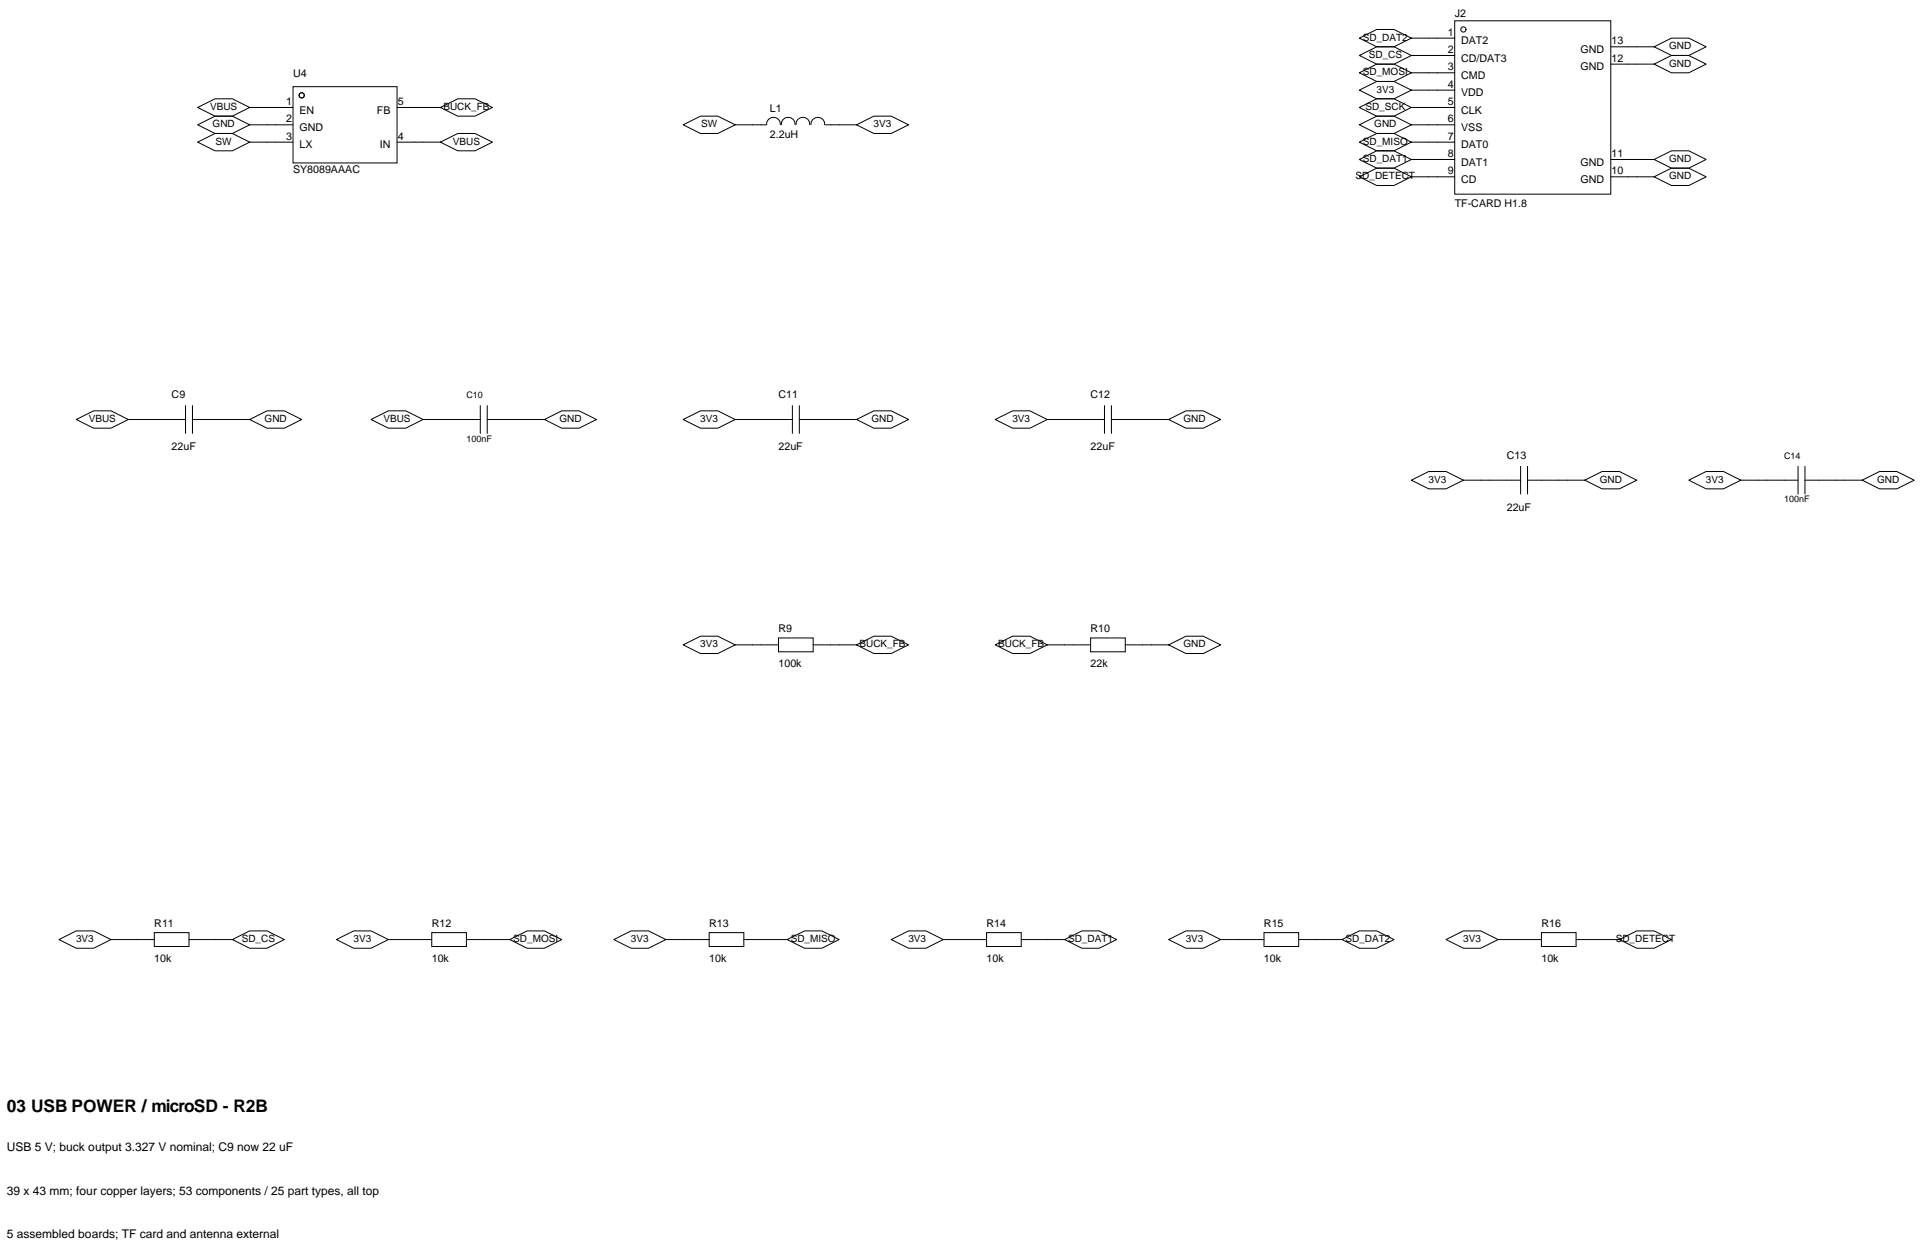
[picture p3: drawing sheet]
<svg xmlns="http://www.w3.org/2000/svg" width="282mm" height="183mm" viewBox="0 0 282 183" stroke-linecap="round" stroke-linejoin="round" font-family="sans-serif">
<g fill="none" stroke="#000" stroke-width=".15">
<path d="M29 15.7l2.5-1.2h2.5l2.6 1.2-2.6 1.3h-2.5zM29 18.3l2.5-1.3h2.5l2.6 1.3-2.6 1.3h-2.5zM36.6 15.7h6.3M36.6 18.3h6.3M42.9 12.7h15.3v11.2h-15.3zM58.2 15.7h6.3M64.5 15.7l2.6-1.2h2.5l2.5 1.2-2.5 1.3h-2.5zM100.1 18.3l2.5-1.3h2.6l2.5 1.3-2.5 1.3h-2.6zM107.7 18.3h4.6M112.3 18.3a1.01 1.01 0 0 1 1-1.1 1.01 1.01 0 0 1 1 1.1M114.5 18.3a1.01 1.01 0 0 1 1-1.1 1.01 1.01 0 0 1 1 1.1M116.6 18.3a1.01 1.01 0 0 1 1-1.1 1.01 1.01 0 0 1 1 1.1"/>
<path d="M118.8 18.3a1.01 1.01 0 0 1 1-1.1 1.01 1.01 0 0 1 1 1.1M120.9 18.3h4.6M125.5 18.3l2.5-1.3h2.6l2.5 1.3-2.5 1.3h-2.6zM199.1 18.3l2.6-1.3h2.5l2.6 1.3-2.6 1.3h-2.5zM199.1 15.7l2.6-1.2h2.5l2.6 1.2-2.6 1.3h-2.5zM199.1 13.2l2.6-1.3h2.5l2.6 1.3-2.6 1.3h-2.5zM199.1 10.7l2.6-1.3h2.5l2.6 1.3-2.6 1.2h-2.5zM199.1 8.1l2.6-1.2h2.5l2.6 1.2-2.6 1.3h-2.5zM199.1 5.6l2.6-1.3h2.5l2.6 1.3-2.6 1.3h-2.5zM206.8 15.7h6.3M206.8 18.3h6.3M206.8 13.2h6.3"/>
<path d="M206.8 10.7h6.3M206.8 8.1h6.3M206.8 5.6h6.3M213.1 3h22.9v25.4h-22.9zM236 6.9h6.3M236 9.4h6.3M242.3 6.9l2.6-1.3h2.5l2.5 1.3-2.5 1.2h-2.5zM242.3 9.4l2.6-1.3h2.5l2.5 1.3-2.5 1.3h-2.5zM29 20.8l2.5-1.2h2.5l2.6 1.2-2.6 1.3h-2.5zM36.6 20.8h6.3M58.2 20.8h6.3M64.5 20.8l2.6-1.2h2.5l2.5 1.2-2.5 1.3h-2.5z"/>
<path d="M199.1 25.9l2.6-1.3h2.5l2.6 1.3-2.6 1.3h-2.5zM199.1 23.4l2.6-1.3h2.5l2.6 1.3-2.6 1.2h-2.5zM199.1 20.8l2.6-1.2h2.5l2.6 1.2-2.6 1.3h-2.5zM206.8 20.8h6.3M206.8 23.4h6.3M206.8 25.9h6.3M236 23.4h6.3M236 25.9h6.3M242.3 23.4l2.6-1.3h2.5l2.5 1.3-2.5 1.2h-2.5zM242.3 25.9l2.6-1.3h2.5l2.5 1.3-2.5 1.3h-2.5zM27.2 59.4v4.1M28.2 59.4v4.1"/>
<path d="M70.4 59.4v4.1M71.4 59.4v4.1M116.1 59.4v4.1M117.1 59.4v4.1M161.8 59.4v4.1M162.8 59.4v4.1M11.2 61.5l2.5-1.3h2.6l2.5 1.3-2.5 1.2h-2.6zM18.8 61.5h8.4M28.2 61.5h8.4M36.6 61.5l2.5-1.3h2.6l2.5 1.3-2.5 1.2h-2.6zM54.4 61.5l2.5-1.3h2.5l2.6 1.3-2.6 1.2h-2.5zM62 61.5h8.4"/>
<path d="M71.4 61.5h8.4M79.8 61.5l2.5-1.3h2.5l2.6 1.3-2.6 1.2h-2.5zM100.1 61.5l2.5-1.3h2.6l2.5 1.3-2.5 1.2h-2.6zM107.7 61.5h8.4M117.1 61.5h8.4M125.5 61.5l2.5-1.3h2.6l2.5 1.3-2.5 1.2h-2.6zM145.8 61.5l2.5-1.3h2.6l2.5 1.3-2.5 1.2h-2.6zM153.4 61.5h8.4M162.8 61.5h8.4M171.2 61.5l2.5-1.3h2.6l2.5 1.3-2.5 1.2h-2.6zM206.8 70.4l2.5-1.3h2.5l2.6 1.3-2.6 1.2h-2.5zM214.4 70.4h8.4"/>
<path d="M222.8 68.3v4.1M223.8 70.4h8.4M223.8 68.3v4.1M232.2 70.4l2.5-1.3h2.5l2.6 1.3-2.6 1.2h-2.5zM247.4 70.4l2.5-1.3h2.6l2.5 1.3-2.5 1.2h-2.6zM255 70.4h8.4M263.4 68.3v4.1M264.4 70.4h8.4M264.4 68.3v4.1M272.8 70.4l2.5-1.3h2.6l2.5 1.3-2.5 1.2h-2.6zM100.1 94.5l2.5-1.3h2.6l2.5 1.3-2.5 1.3h-2.6zM107.7 94.5h6.3"/>
<path d="M114 93.5h5.1v2h-5.1zM119.1 94.5h6.4M125.5 94.5l2.5-1.3h2.6l2.5 1.3-2.5 1.3h-2.6zM145.8 94.5l2.5-1.3h2.6l2.5 1.3-2.5 1.3h-2.6zM153.4 94.5h6.4M159.8 93.5h5v2h-5zM164.8 94.5h6.4M171.2 94.5l2.5-1.3h2.6l2.5 1.3-2.5 1.3h-2.6zM8.6 137.7l2.6-1.3h2.5l2.6 1.3-2.6 1.2h-2.5zM16.3 137.7h6.3M22.6 136.7h5.1v2h-5.1zM27.7 137.7h6.3"/>
<path d="M34 137.7l2.6-1.3h2.5l2.6 1.3-2.6 1.2h-2.5zM49.3 137.7l2.5-1.3h2.6l2.5 1.3-2.5 1.2h-2.6zM56.9 137.7h6.3M63.2 136.7h5.1v2h-5.1zM68.3 137.7h6.4M74.7 137.7l2.5-1.3h2.6l2.5 1.3-2.5 1.2h-2.6zM89.9 137.7l2.6-1.3h2.5l2.5 1.3-2.5 1.2h-2.5zM97.5 137.7h6.4M103.9 136.7h5.1v2h-5.1zM109 137.7h6.3M115.3 137.7l2.6-1.3h2.5l2.5 1.3-2.5 1.2h-2.5zM130.6 137.7l2.5-1.3h2.5l2.6 1.3-2.6 1.2h-2.5z"/>
<path d="M138.2 137.7h6.3M144.5 136.7h5.1v2h-5.1zM149.6 137.7h6.4M156 137.7l2.5-1.3h2.5l2.6 1.3-2.6 1.2h-2.5zM171.2 137.7l2.5-1.3h2.6l2.5 1.3-2.5 1.2h-2.6zM178.8 137.7h6.4M185.2 136.7h5v2h-5zM190.2 137.7h6.4M196.6 137.7l2.5-1.3h2.6l2.5 1.3-2.5 1.2h-2.6zM211.8 137.7l2.6-1.3h2.5l2.6 1.3-2.6 1.2h-2.5zM219.5 137.7h6.3M225.8 136.7h5.1v2h-5.1z"/>
<path d="M230.9 137.7h6.3M237.2 137.7l2.6-1.3h2.5l2.6 1.3-2.6 1.2h-2.5z"/>
<circle cx="44.2" cy="14" r=".38"/>
<circle cx="214.4" cy="4.3" r=".38"/>
</g>
<text font-size="2.5" x="1" y="162.9">03 USB POWER / microSD - R2B</text>
<g font-size="1.8">
<text x="1" y="168.7">USB 5 V; buck output 3.327 V nominal; C9 now 22 uF</text>
<text x="1" y="175.1">39 x 43 mm; four copper layers; 53 components / 25 part types, all top</text>
<text x="1" y="181.4">5 assembled boards; TF card and antenna external</text>
</g>
<g font-size="1.6">
<text x="212.1" y="5.2">1</text>
<text x="213.1" y="2.5">J2</text>
<text x="42.9" y="11.4">U4</text>
<text x="212.1" y="10.3">3</text>
<text x="212.1" y="7.8">2</text>
<text x="214" y="11.6">CMD</text>
<text x="214" y="9">CD/DAT3</text>
<text x="214" y="6.5">DAT2</text>
<text x="231.6" y="7.8">GND</text>
<text x="231.6" y="10.3">GND</text>
<text x="236.1" y="6.5">13</text>
<text x="236.1" y="9">12</text>
<text x="41.9" y="15.4">1</text>
<text x="41.9" y="17.9">2</text>
<text x="43.9" y="16.7">EN</text>
<text x="55.2" y="16.7">FB</text>
<text x="58.3" y="15.4">5</text>
<text x="112.8" y="16.4">L1</text>
<text x="212.1" y="17.9">6</text>
<text x="212.1" y="15.4">5</text>
<text x="212.1" y="12.9">4</text>
<text x="214" y="16.7">CLK</text>
<text x="214" y="14.1">VDD</text>
<text x="41.9" y="20.5">3</text>
<text x="43.9" y="19.2">GND</text>
<text x="43.9" y="21.7">LX</text>
<text x="55.7" y="21.7">IN</text>
<text x="58.3" y="20.5">4</text>
<text x="112.8" y="20.2">2.2uH</text>
<text x="212.1" y="23">8</text>
<text x="212.1" y="20.5">7</text>
<text x="214" y="21.7">DAT0</text>
<text x="214" y="19.2">VSS</text>
<text x="236.1" y="23">11</text>
<text x="42.9" y="25.3">SY8089AAAC</text>
<text x="212.1" y="25.6">9</text>
<text x="214" y="26.8">CD</text>
<text x="214" y="24.3">DAT1</text>
<text x="231.6" y="24.3">GND</text>
<text x="231.6" y="26.8">GND</text>
<text x="236.1" y="25.6">10</text>
<text x="213.1" y="30.4">TF-CARD H1.8</text>
<text x="25.1" y="58.3">C9</text>
<text x="114" y="58.3">C11</text>
<text x="159.8" y="58.3">C12</text>
<text x="25.1" y="66">22uF</text>
<text x="114" y="66">22uF</text>
<text x="159.8" y="66">22uF</text>
<text x="220.7" y="67.2">C13</text>
<text x="220.7" y="74.9">22uF</text>
<text x="114" y="92.6">R9</text>
<text x="159.8" y="92.6">R10</text>
<text x="114" y="97.7">100k</text>
<text x="159.8" y="97.7">22k</text>
<text x="22.6" y="135.8">R11</text>
<text x="63.2" y="135.8">R12</text>
<text x="103.9" y="135.8">R13</text>
<text x="144.5" y="135.8">R14</text>
<text x="185.2" y="135.8">R15</text>
<text x="225.8" y="135.8">R16</text>
<text x="22.6" y="140.9">10k</text>
<text x="63.2" y="140.9">10k</text>
<text x="103.9" y="140.9">10k</text>
<text x="144.5" y="140.9">10k</text>
<text x="185.2" y="140.9">10k</text>
<text x="225.8" y="140.9">10k</text>
</g>
<g font-size="1.5">
<text x="199.6" y="6">SD_DAT2</text>
<text x="199.6" y="11">SD_MOSI</text>
<text x="200.5" y="8.5">SD_CS</text>
<text x="244.5" y="7.2">GND</text>
<text x="244.5" y="9.8">GND</text>
<text x="30.8" y="16.1">VBUS</text>
<text x="64.9" y="16.1">BUCK_FB</text>
<text x="200" y="16.1">SD_SCK</text>
<text x="201.6" y="13.6">3V3</text>
<text x="31.1" y="18.7">GND</text>
<text x="31.6" y="21.2">SW</text>
<text x="66.3" y="21.2">VBUS</text>
<text x="102.7" y="18.7">SW</text>
<text x="128" y="18.7">3V3</text>
<text x="199.6" y="23.7">SD_DAT1</text>
<text x="199.6" y="21.2">SD_MISO</text>
<text x="201.3" y="18.7">GND</text>
<text x="244.5" y="23.7">GND</text>
<text x="198.6" y="26.3">SD_DETECT</text>
<text x="244.5" y="26.3">GND</text>
<text x="13" y="61.8">VBUS</text>
<text x="38.8" y="61.8">GND</text>
<text x="56.2" y="61.8">VBUS</text>
<text x="81.9" y="61.8">GND</text>
<text x="102.6" y="61.8">3V3</text>
<text x="127.7" y="61.8">GND</text>
<text x="148.3" y="61.8">3V3</text>
<text x="173.4" y="61.8">GND</text>
<text x="209.3" y="70.7">3V3</text>
<text x="234.3" y="70.7">GND</text>
<text x="249.9" y="70.7">3V3</text>
<text x="275" y="70.7">GND</text>
<text x="102.6" y="94.9">3V3</text>
<text x="125.9" y="94.9">BUCK_FB</text>
<text x="146.2" y="94.9">BUCK_FB</text>
<text x="173.4" y="94.9">GND</text>
<text x="11.1" y="138">3V3</text>
<text x="35.4" y="138">SD_CS</text>
<text x="51.8" y="138">3V3</text>
<text x="75.2" y="138">SD_MOSI</text>
<text x="92.4" y="138">3V3</text>
<text x="115.8" y="138">SD_MISO</text>
<text x="133.1" y="138">3V3</text>
<text x="156.5" y="138">SD_DAT1</text>
<text x="173.7" y="138">3V3</text>
<text x="197.1" y="138">SD_DAT2</text>
<text x="214.3" y="138">3V3</text>
<text x="236.7" y="138">SD_DETECT</text>
</g>
<g font-size="1.3">
<text x="68.3" y="58.3">C10</text>
<text x="68.3" y="64.7">100nF</text>
<text x="261.4" y="67.2">C14</text>
<text x="261.4" y="73.6">100nF</text>
</g>
</svg>
